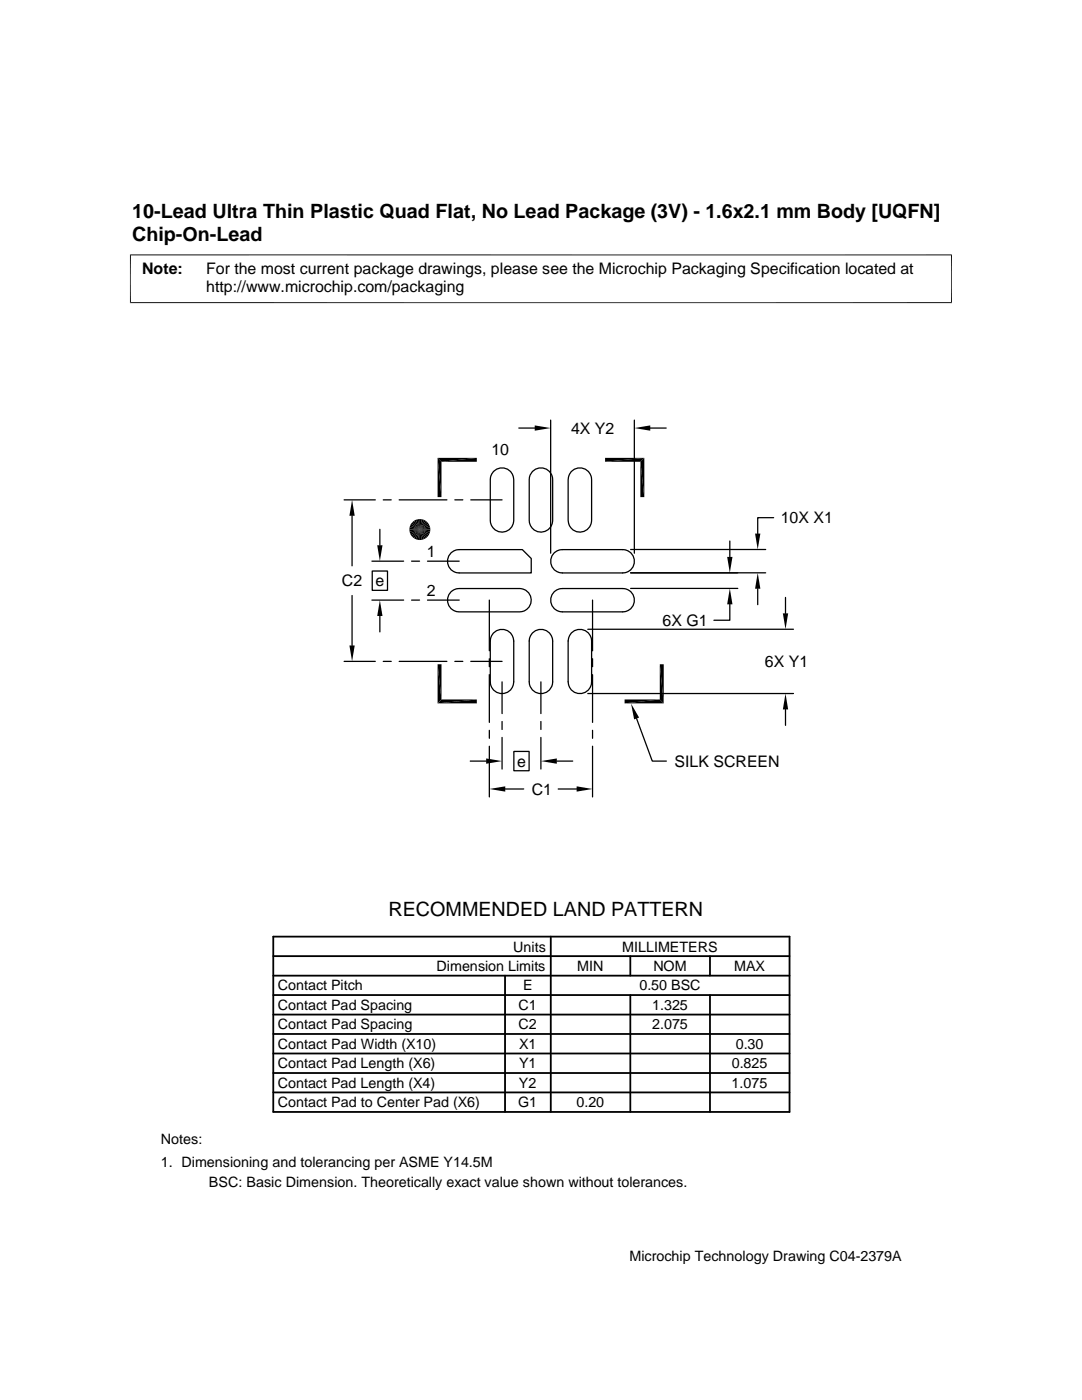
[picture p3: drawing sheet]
<svg xmlns="http://www.w3.org/2000/svg" width="216mm" height="279mm" viewBox="0 0 216 279" stroke-linecap="round" stroke-linejoin="round" font-family="sans-serif">
<g fill="none" stroke="#000" stroke-width=".25">
<path d="M68.7 99.8h6.2M76.5 99.8h1.6M79.7 99.8h9.5M90.8 99.8h1.6M93.9 99.8h6.3M98.6 93.9a2.34 2.34 0 0 1 2.5-.3 2.34 2.34 0 0 1 1.4 2.1v8.2a2.34 2.34 0 0 1-2.3 2.3 2.34 2.34 0 0 1-2.4-2.3v-8.2l.4-1.2zM103.5 85.4h3.2M106.4 94a2.34 2.34 0 0 1 2.5-.4 2.34 2.34 0 0 1 1.4 2.1v8.2a2.34 2.34 0 0 1-2.4 2.3 2.34 2.34 0 0 1-2.3-2.3v-8.2l.3-1.2zM109.9 83.8v26.6M114.2 94a2.34 2.34 0 0 1 2.5-.4 2.34 2.34 0 0 1 1.3 2.1v8.2a2.34 2.34 0 0 1-2.3 2.3 2.34 2.34 0 0 1-2.3-2.3v-8.2l.3-1.2zM126.6 83.8v26.6M129.8 85.4h3.1"/>
<path d="M70.3 102.9v10M70.3 118.9v9.9M74.2 119.8h6.3M74.2 112h6.3M74.3 114h3v3.8h-3zM75.8 105.6v3.2M82.1 119.8h1.6M82.1 112h1.6M85.3 119.8h6.3M85.3 112h6.3M89.9 110.5l.5-.5 1.2-.3h12.6l1.8 1.8v2.8h-14.4a2.33 2.33 0 0 1-2.1-1.3 2.33 2.33 0 0 1 .4-2.5zM89.9 118.2l.5-.4 1.2-.3h12.1a2.33 2.33 0 0 1 2.3 2.3 2.33 2.33 0 0 1-2.3 2.3h-12.1a2.33 2.33 0 0 1-2.1-1.4 2.33 2.33 0 0 1 .4-2.5z"/>
<path d="M97.6 119.8v10.1M110.5 118.2l.5-.4 1.2-.3h12a2.33 2.33 0 0 1 2.4 2.3 2.33 2.33 0 0 1-2.4 2.3h-12a2.33 2.33 0 0 1-2.1-1.4 2.33 2.33 0 0 1 .4-2.5zM110.5 110.5l.5-.5 1.2-.3h12a2.33 2.33 0 0 1 2.4 2.3 2.33 2.33 0 0 1-2.4 2.3h-12a2.33 2.33 0 0 1-2.1-1.3 2.33 2.33 0 0 1 .4-2.5zM118.2 119.8v10.1M125.8 114.3h27M125.8 109.7h27M125.8 117.4h21.4M145.6 108v3.1M151.2 117.5v3.2M154.4 103.3h-3.2v3.2M156.7 119.2v3.2M68.7 132h6.2"/>
<path d="M75.8 122.9v3.2M76.5 132h1.6M79.7 132h9.5M90.8 132h1.6M93.9 132h6.3M97.6 131.5v1.6M97.6 134.6v9.6M98.6 126.2a2.34 2.34 0 0 1 2.5-.4 2.34 2.34 0 0 1 1.4 2.1v8.2a2.34 2.34 0 0 1-2.3 2.3 2.34 2.34 0 0 1-2.4-2.3v-8.2l.4-1.2zM100.2 136.1v6.3M106.4 126.2a2.34 2.34 0 0 1 2.5-.4 2.34 2.34 0 0 1 1.4 2.1v8.2a2.34 2.34 0 0 1-2.4 2.3 2.34 2.34 0 0 1-2.3-2.3v-8.2l.3-1.2zM107.9 136.1v6.3M114.2 126.2a2.34 2.34 0 0 1 2.5-.4 2.34 2.34 0 0 1 1.3 2.1v8.2a2.34 2.34 0 0 1-2.3 2.3 2.34 2.34 0 0 1-2.3-2.3v-8.2l.3-1.2z"/>
<path d="M117.3 138.4h41M117.3 125.6h41M118.2 131.5v1.6M118.2 134.6v9.6M145.6 120.6v3.2h-3.1M93.8 151.9h3.2M97.6 145.8v1.5M97.6 148.9v10.1M100.2 144v1.6M100.2 147.2v6.3M100.8 157.5h3.7M102.5 150h3.1v3.8h-3.1z"/>
<path d="M107.9 144v1.6M107.9 147.2v6.3M111.1 151.9h3.2M111.4 157.5h3.7M118.2 145.8v1.5M118.2 148.9v10.1M127 143.4l3.2 8.5h2.8M156.7 141.6v3.2"/>
</g>
<g fill="none" stroke="#000" stroke-width=".36">
<path d="M54.5 190.8h103M54.5 186.9h103v35h-103zM54.5 194.7h103M54.5 198.6h103M100.8 194.7v27.2M109.9 186.9v35M125.8 190.8v3.9M125.8 198.6v23.3M141.7 190.8v3.9M141.7 198.6v23.3M54.5 206.4h103M54.5 210.2h103"/>
<path d="M54.5 218h103M54.5 202.5h103M54.5 214.1h103"/>
</g>
<g fill="#000">
<path d="M87.3 91.4l.8 7.8h-.8zM87.3 91.4h7.8l-7 .8zM87.3 91.4l.8 .8v7zM88.1 92.2l7-.8v.8zM106.7 84.9l3.2 .5-3.2 .6zM120.7 91.4h7.9l-7.9 .8zM120.7 92.2l7.9-.8-.8 .8zM127.8 92.2l.8 7h-.8zM127.8 92.2l.8-.8v7.8zM126.6 85.4l3.2-.5v1.1zM70.3 99.8l.5 3.1h-1.1zM75.3 108.8h1l-.5 3.2z"/>
<path d="M81.7 106.1l2.1-.4-2 .8zM81.8 104.9l2 .8-2.1-.4zM81.8 106.5l2-.8-1.8 1.1zM82 104.5l1.8 1.2-2-.8zM82 106.8l1.8-1.1-1.5 1.5zM82.3 104.2l1.5 1.5-1.8-1.2zM83.8 105.7l-1.2 1.7-.3-.2zM82.3 104.2l.3-.3 1.2 1.8zM83.8 105.7l-.8 1.9-.4-.2zM82.6 103.9l.4-.2 .8 2zM83.8 105.7l-.4 2-.4-.1zM83 103.7l.4-.1 .4 2.1z"/>
<path d="M83.8 105.7l.8 1.9-.4 .1zM84.2 103.6l.4 .1-.8 2zM83.8 105.7l1.1 1.7-.3 .2zM84.6 103.7l.3 .2-1.1 1.8zM83.8 105.7l1.5 1.5-.4 .2zM84.9 103.9l.4 .3-1.5 1.5zM83.8 105.7l1.7 1.1-.2 .4zM83.8 105.7l1.5-1.5 .2 .3zM83.8 105.7l1.9 .8-.2 .3zM83.8 105.7l1.7-1.2 .2 .4zM83.8 105.7l2 .4-.1 .4zM83.8 105.7l1.9-.8 .1 .4z"/>
<path d="M145.1 111.1h1.1l-.6 3.2zM151.2 114.3l.5 3.2h-1zM150.7 106.5h1l-.5 3.2zM69.7 128.8h1.1l-.5 3.2zM75.8 119.8l.5 3.1h-1zM87.3 132.6h.8v7zM87.3 140.4l.8-.8h7zM131.7 132.6l.7 7.8-.7-.8zM124.6 139.6h7.1l-7.1 .8zM131.7 132.6h.7v7.8zM145.6 117.4l.6 3.2h-1.1zM156.2 122.4h1.1l-.6 3.2z"/>
<path d="M87.3 132.6l.8 7-.8 .8zM87.3 140.4l7.8-.8v.8zM97 151.4l3.2 .5-3.2 .5zM97.6 157.5l3.2-.6v1.1zM107.9 151.9l3.2-.5v1zM115.1 156.9l3.1 .6-3.1 .5zM125.9 140.4l1.6 2.8-1 .4zM124.6 140.4l7.1-.8 .7 .8zM156.7 138.4l.6 3.2h-1.1z"/>
</g>
<path d="M83.6 103.6v4.2M85.9 105.5h-4.2" fill="none" stroke="#000" stroke-width=".42"/>
<path d="M81.7 105.9h4.2M84 103.6v4.2" fill="none" stroke="#000" stroke-width=".4"/>
<path d="M26 50.8v9.7M189.9 50.8v9.7M189.9 50.9h-164M25.9 60.4h164" fill="none" stroke="#000" stroke-width=".2"/>
<g font-size="3.9">
<text x="26.4" y="43.5">10-Lead Ultra Thin Plastic Quad Flat, No Lead Package (3V) - 1.6x2.1 mm Body [UQFN]</text>
<text x="26.4" y="48">Chip-On-Lead</text>
<text x="77.5" y="182.8">RECOMMENDED LAND PATTERN</text>
</g>
<g font-size="3.2">
<text x="28.4" y="54.6">Note:</text>
<text x="41.1" y="54.6">For the most current package drawings, please see the Microchip Packaging Specification located at</text>
<text x="41.1" y="58.3">http://www.microchip.com/packaging</text>
<text x="113.9" y="86.6">4X Y2</text>
<text x="98" y="90.9">10</text>
<text x="155.8" y="104.4">10X X1</text>
<text x="85.2" y="111.2">1</text>
<text x="68.2" y="117">C2</text>
<text x="74.9" y="117">e</text>
<text x="85.2" y="119">2</text>
<text x="132.2" y="124.9">6X G1</text>
<text x="152.6" y="133.1">6X Y1</text>
<text x="103.2" y="153">e</text>
<text x="134.6" y="153.1">SILK SCREEN</text>
<text x="106.1" y="158.6">C1</text>
</g>
<g font-size="2.9">
<text x="102.4" y="189.9">Units</text>
<text x="124.1" y="189.9">MILLIMETERS</text>
<text x="55.4" y="197.7">Contact Pitch</text>
<text x="87.1" y="193.8">Dimension Limits</text>
<text x="104.4" y="197.7">E</text>
<text x="115.2" y="193.8">MIN</text>
<text x="127.6" y="197.7">0.50 BSC</text>
<text x="130.4" y="193.8">NOM</text>
<text x="146.5" y="193.8">MAX</text>
<text x="55.4" y="201.6">Contact Pad Spacing</text>
<text x="103.5" y="201.6">C1</text>
<text x="130.1" y="201.6">1.325</text>
<text x="55.4" y="209.3">Contact Pad Width (X10)</text>
<text x="55.4" y="205.4">Contact Pad Spacing</text>
<text x="103.5" y="205.4">C2</text>
<text x="103.6" y="209.3">X1</text>
<text x="130.1" y="205.4">2.075</text>
<text x="146.8" y="209.3">0.30</text>
<text x="55.4" y="213.2">Contact Pad Length (X6)</text>
<text x="103.6" y="213.2">Y1</text>
<text x="146" y="213.2">0.825</text>
<text x="55.4" y="217.1">Contact Pad Length (X4)</text>
<text x="55.4" y="221">Contact Pad to Center Pad (X6)</text>
<text x="103.4" y="221">G1</text>
<text x="103.6" y="217.1">Y2</text>
<text x="115" y="221">0.20</text>
<text x="146" y="217.1">1.075</text>
<text x="32.1" y="228.3">Notes:</text>
<text x="32.1" y="232.9">1. Dimensioning and tolerancing per ASME Y14.5M</text>
<text x="41.7" y="236.9">BSC: Basic Dimension. Theoretically exact value shown without tolerances.</text>
<text x="125.6" y="251.7">Microchip Technology Drawing C04-2379A</text>
</g>
</svg>
